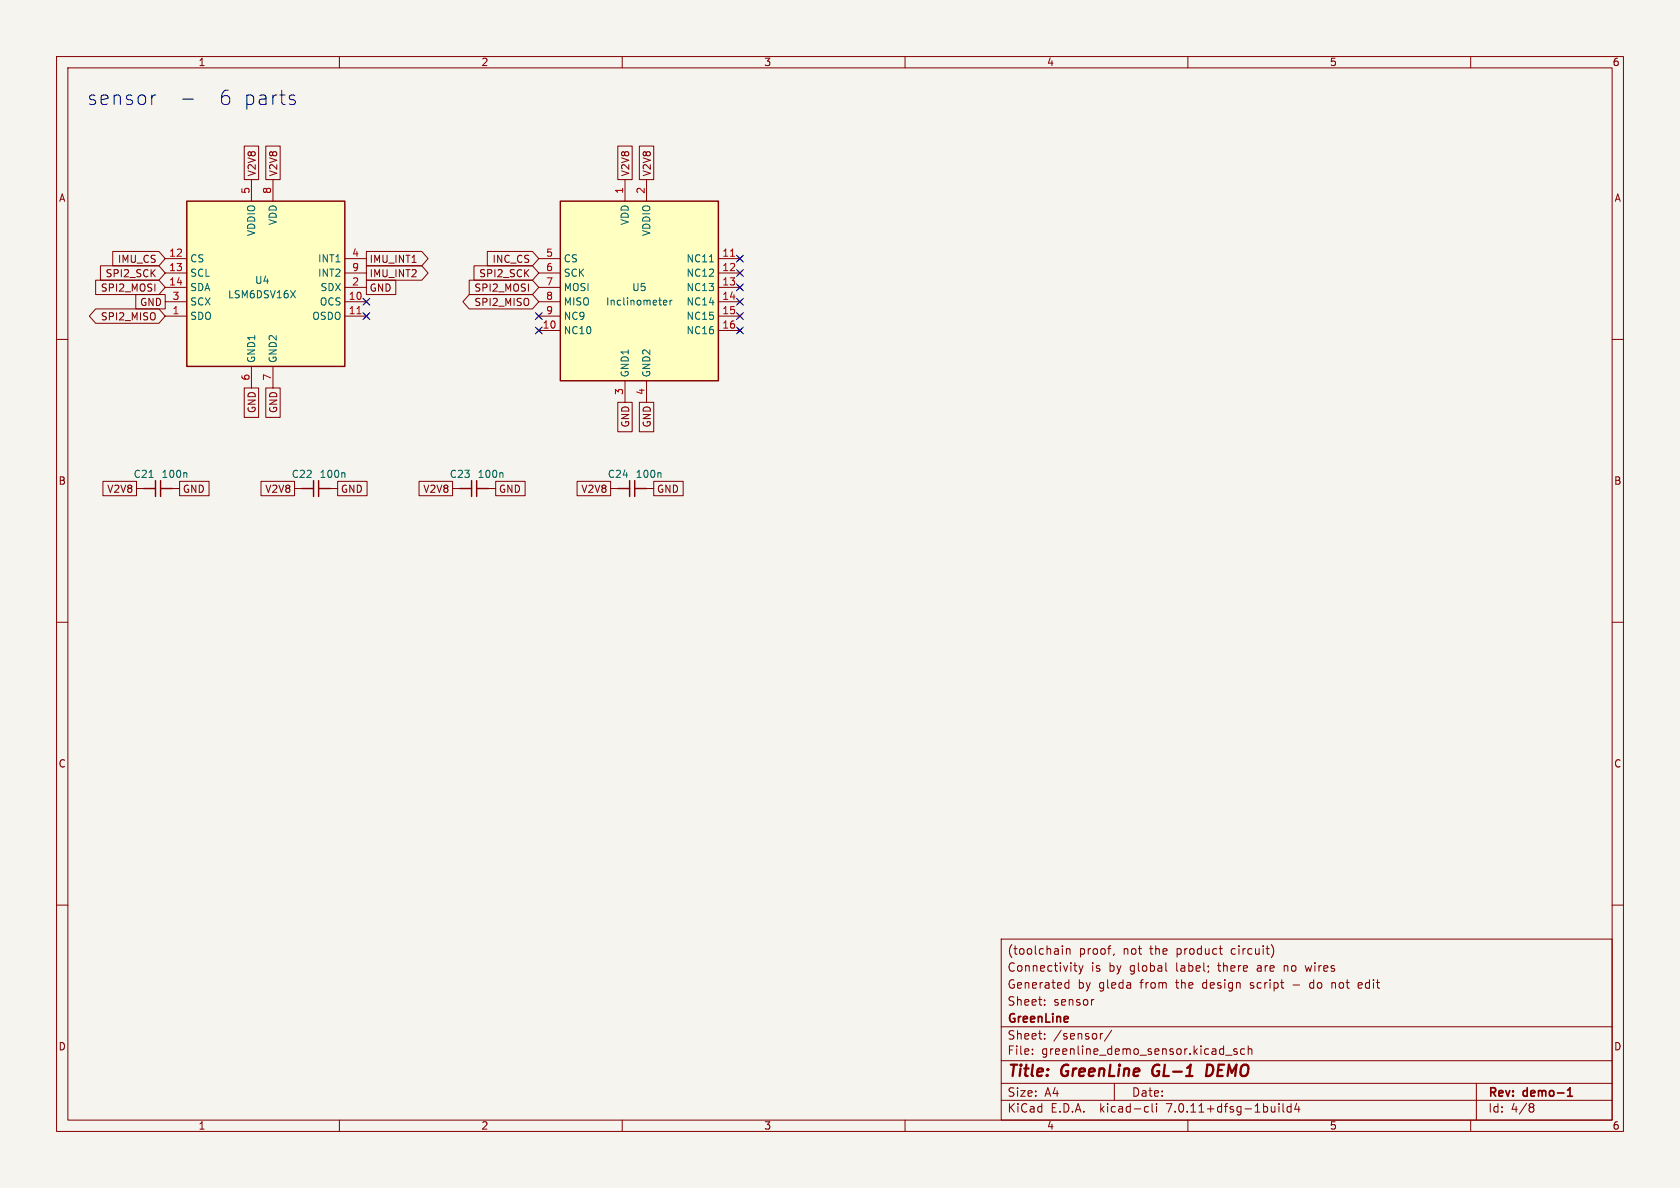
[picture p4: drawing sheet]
<svg xmlns="http://www.w3.org/2000/svg" width="297mm" height="210mm" viewBox="0 0 297 210" stroke-linecap="round" stroke-linejoin="round" font-family="sans-serif">
<path d="M0 0h297v210h-297z" fill="#f5f4ef" stroke="#f5f4ef" stroke-width=".18"/>
<g fill="none" stroke="#840000" stroke-width=".18">
<path d="M10 10h277v190h-277zM12 12h273v186h-273zM60 10v2M110 10v2M160 10v2M210 10v2M260 10v2M43.2 25.8h2.5v6h-2.5zM44.4 31.8v3.8M47 25.8h2.5v6h-2.5zM48.3 31.8v3.8M109.2 25.8h2.6v6h-2.6z"/>
<path d="M110.5 31.8v3.8M113 25.8h2.6v6h-2.6zM114.3 31.8v3.8M10 60h2M16.9 49.5h11.2l1.1 1.3-1.1 1.3h-11.2zM16.9 54.6h11.2l1.1 1.3-1.1 1.3h-11.2l-1.1-1.3zM17.8 47h10.3l1.1 1.3-1.1 1.2h-10.3zM19.9 44.4h8.2l1.1 1.3-1.1 1.3h-8.2zM24 52.1h5.2v2.5h-5.2zM29.2 45.7h3.8M29.2 48.3h3.8M29.2 50.8h3.8"/>
<path d="M29.2 53.3h3.8M29.2 55.9h3.8M61 45.7h3.8M61 48.3h3.8M61 50.8h3.8M61 53.3h3.8M61 55.9h3.8M64.4 53l.8 .7M64.4 55.5l.8 .8M64.8 47h9.8l1.1 1.3-1.1 1.2h-9.8zM64.8 49.5h5.2v2.6h-5.2zM64.8 44.4h9.8l1.1 1.3-1.1 1.3h-9.8z"/>
<path d="M65.2 53l-.8 .7M65.2 55.5l-.8 .8M82.9 49.5h11.2l1.1 1.3-1.1 1.3h-11.2zM82.9 52.1h11.2l1.1 1.2-1.1 1.3h-11.2l-1.1-1.3zM83.8 47h10.3l1.1 1.3-1.1 1.2h-10.3zM86.2 44.4h7.9l1.1 1.3-1.1 1.3h-7.9zM94.9 58l.7 .8M94.9 55.5l.7 .8M95.2 58.4h3.9M95.2 45.7h3.9M95.2 48.3h3.9M95.2 50.8h3.9"/>
<path d="M95.2 53.3h3.9M95.2 55.9h3.9M95.6 58l-.7 .8M95.6 55.5l-.7 .8M127 58.4h3.8M127 45.7h3.8M127 48.3h3.8M127 50.8h3.8M127 53.3h3.8M127 55.9h3.8M130.4 45.3l.8 .8M130.4 47.9l.8 .7"/>
<path d="M130.4 50.4l.8 .8M130.4 53l.8 .7M130.4 55.5l.8 .8M130.4 58l.8 .8M131.2 45.3l-.8 .8M131.2 47.9l-.8 .7M131.2 50.4l-.8 .8M131.2 53l-.8 .7M131.2 55.5l-.8 .8M131.2 58l-.8 .8M285 60h2M43.2 68.6h2.5v5.2h-2.5z"/>
<path d="M44.4 64.8v3.8M47 68.6h2.5v5.2h-2.5zM48.3 64.8v3.8M109.2 71.1h2.6v5.2h-2.6zM110.5 67.3v3.8M113 71.1h2.6v5.2h-2.6zM114.3 67.3v3.8M18.2 85.1h5.9v2.5h-5.9zM24.1 86.4h1.3M30.5 86.4h1.2M31.7 85.1h5.3v2.5h-5.3zM46.1 85.1h6v2.5h-6z"/>
<path d="M52.1 86.4h1.2M58.4 86.4h1.3M59.7 85.1h5.2v2.5h-5.2zM74.1 85.1h5.9v2.5h-5.9zM80 86.4h1.3M86.4 86.4h1.2M87.6 85.1h5.2v2.5h-5.2zM102 85.1h5.9v2.5h-5.9zM107.9 86.4h1.3M114.3 86.4h1.3M115.6 85.1h5.2v2.5h-5.2zM10 110h2"/>
<path d="M285 110h2M10 160h2M285 160h2M177 166h108v32h-108zM184.7 176.8v.1M184.7 177.6v.1M187.8 167.2v.1M187.8 167.7v1M188.4 174.6h.6M188.4 173.8h.6M188.5 167.7v1M188.5 167.8l.2-.1 .4 .1 .1 .9"/>
<path d="M189 173.2v1.5M189.8 170.7h.6M190 171.5l.4 .2M190.7 170.7l.4 1M191.1 171.7l-.1 .4-.3 .1M191.5 170.7l-.4 1M193.4 176.7l-.3 .1M197 168.6l-.2 .3M206.1 170.2v1.3l.2 .2M215.5 167.7h.6M215.8 168.6l.3 .1M224.7 167a1.72 1.72 0 0 1 0 2.3"/>
<path d="M227 170.7v1M227.1 170.8h-.1M228.6 174.1h1.1M230.7 170.7l.3 1M231.8 173.7l-.3 .3v.4l.3 .3M235.5 173.7v1M235.9 173.7l-.4 .1M240.7 173.8l-.4-.1-.2 .2 .1 .7h.5M240.8 174.1l-.7 .1M60 198v2M110 198v2M160 198v2"/>
<path d="M177 194.5h108M177 191.5h108M177 187.5h108M177 181.5h108M182.5 186.3v.1M182.5 185.5v.1M184.7 183.6v.1M184.7 182.8v.1M194.5 182.7v1M195 182.7l-.3 .1-.2 .2M196.5 182.1l-1.3 2M197 191.5v3"/>
<path d="M202.6 195.6l.4 .1M203 196.5l-.4 .1M203.7 195.1v1.3l.2 .2M204.5 195.1v.1M204.5 195.6v1M210 198v2M216.7 186.5h1.1M218.7 185.5l-.4-.1-.2 .2 .1 .2 .5 .2v.3h-.6M220 185.5l-.4-.1-.3 .3v.4l.2 .2h.5M220.7 185.5l.2-.1 .3 .1 .1 .9M220.7 184.9v1.5M226.1 195.1v.1"/>
<path d="M226.1 195.6v1M226.8 195.1v1.3l.2 .2M228.2 195.7l-.4-.1-.3 .3v.4l.2 .2h.5M228.2 195.1v1.5M229.2 195l-.3 1.1h.9M229.6 195.6v1M260 198v2M261 191.5v6.5M270.6 195.1h.3l.3 .3-.3 .3M270.6 195.7h.3M270.9 195.7l.2 .2 .1 .4-.3 .3h-.3"/>
</g>
<path d="M277.1 193.8h.9M277.1 192.7l.5-.4v1.5" fill="none" stroke="#840000" stroke-width=".3"/>
<path d="M204 188.5a1.27 1.27 0 0 0 0 1.6M214.2 188.3l-.7-.1-.3 2h.5l.5-.3" fill="none" stroke="#840000" stroke-width=".4"/>
<g fill="none" stroke="#840000" stroke-width=".25">
<path d="M33 35.6h28v29.2h-28zM99.1 35.6h27.9v31.7h-27.9zM25.4 86.4h2.1M27.5 85v2.8M28.4 86.4h2.1M28.4 85v2.8M53.3 86.4h2.1M55.4 85v2.8M56.3 86.4h2.1M56.3 85v2.8M81.3 86.4h2.1M83.4 85v2.8"/>
<path d="M84.3 86.4h2.1M84.3 85v2.8M109.2 86.4h2.1M111.3 85v2.8M112.2 86.4h2.1M112.2 85v2.8"/>
</g>
<path d="M51.4 51.4l.8 1.2M52.2 51.4l-.8 1.2M117.3 53.5l.6-.1-.1-.3h-.3l-.2 .2 .1 .6h.4M118.4 53.1v.8M118.8 53.1l-.4 .2M125.4 46.3h.7M26.4 84.4h.7M32.9 83.6l.1 .1v.7M60.8 83.6l.2 .1v.7M88.7 83.6l.2 .1v.7M116.7 83.6l.2 .1v.7" fill="none" stroke="#006464" stroke-width=".18"/>
<g fill="#ffffc2" stroke="#ffffc2" stroke-width=".18">
<path d="M99.1 35.6h27.9v31.7h-27.9z"/>
<path d="M33 35.6h28v29.2h-28z"/>
</g>
<path d="M63.1 55.5h.7M129.1 45.3h.8" fill="none" stroke="#a90000" stroke-width=".18"/>
<path d="M27.6 16.8l-.5 .1M32.3 17.5h1.9M51.5 16.8l.6 .1M51.5 17.6l.6 .2 .1 .3-.3 .4h-.5" fill="none" stroke="#0000c2" stroke-width=".18"/>
<g fill="none" stroke="#000084" stroke-width=".18">
<path d="M64.2 55.3l1.2 1.2M64.2 52.7l1.2 1.2M65.4 55.3l-1.2 1.2M65.4 52.7l-1.2 1.2M94.6 57.8l1.3 1.2M94.6 55.3l1.3 1.2M95.9 57.8l-1.3 1.2M95.9 55.3l-1.3 1.2M130.2 52.7l1.2 1.2M130.2 50.2l1.2 1.2M130.2 47.7l1.2 1.2M130.2 55.3l1.2 1.2"/>
<path d="M130.2 57.8l1.2 1.2M130.2 45.1l1.2 1.2M131.4 52.7l-1.2 1.2M131.4 50.2l-1.2 1.2M131.4 47.7l-1.2 1.2M131.4 55.3l-1.2 1.2M131.4 57.8l-1.2 1.2M131.4 45.1l-1.2 1.2"/>
</g>
<g font-size="3.5" fill="#0000c2">
<text x="15.2" y="18.8">sensor</text>
<text x="38.4" y="18.8">6 parts</text>
</g>
<g font-size="2.8" fill="#840000">
<text x="178" y="190.9">Title:</text>
<text x="187.7" y="190.9">GreenLine</text>
<text x="204.6" y="190.9">GL-1</text>
<text x="214.9" y="190.9">DEMO</text>
</g>
<g font-size="2.1" fill="#840000">
<text x="178" y="172">Connectivity</text>
<text x="178" y="169">(toolchain</text>
<text x="190.7" y="169">proof,</text>
<text x="192.9" y="172">is</text>
<text x="196.1" y="172">by</text>
<text x="198.6" y="169">not</text>
<text x="199.9" y="172">global</text>
<text x="203.5" y="169">the</text>
<text x="208.2" y="172">label;</text>
<text x="208.3" y="169">product</text>
<text x="215.8" y="172">there</text>
<text x="218.1" y="169">circuit)</text>
<text x="222.8" y="172">are</text>
<text x="227.7" y="172">no</text>
<text x="231.7" y="172">wires</text>
<text x="178" y="178">Sheet:</text>
<text x="178" y="175">Generated</text>
<text x="186.2" y="178">sensor</text>
<text x="190.5" y="175">by</text>
<text x="194.3" y="175">gleda</text>
<text x="201.8" y="175">from</text>
<text x="208.2" y="175">the</text>
<text x="213" y="175">design</text>
<text x="221.6" y="175">script</text>
<text x="232.4" y="175">do</text>
<text x="236.4" y="175">not</text>
<text x="241.3" y="175">edit</text>
<text x="178" y="184">Sheet:</text>
<text x="178" y="181.2">GreenLine</text>
<text x="186.2" y="184">/sensor/</text>
<text x="178" y="186.7">File:</text>
<text x="184.1" y="186.7">greenline_demo_sensor.kicad_sch</text>
<text x="178" y="196.9">KiCad</text>
<text x="178" y="194.1">Size:</text>
<text x="184.7" y="194.1">A4</text>
<text x="185.7" y="196.9">E.D.A.</text>
<text x="194.6" y="196.9">kicad-cli</text>
<text x="200" y="194.1">Date:</text>
<text x="206.5" y="196.9">7.0.11+dfsg-1build4</text>
<text x="263" y="194.3">Rev:</text>
<text x="263" y="196.9">Id:</text>
<text x="267.1" y="196.9">4/8</text>
<text x="269.4" y="194.3">demo-1</text>
</g>
<g font-size="1.8" fill="#840000">
<text x="35" y="11.9">1</text>
<text x="85" y="11.9">2</text>
<text x="135" y="11.9">3</text>
<text x="185" y="11.9">4</text>
<text x="235" y="11.9">5</text>
<text x="285" y="11.9">6</text>
<text x="10.3" y="35.9">A</text>
<text x="45.4" y="31.3" transform="rotate(-90 45.4 31.3)">V2V8</text>
<text x="49.2" y="31.3" transform="rotate(-90 49.2 31.3)">V2V8</text>
<text x="111.4" y="31.3" transform="rotate(-90 111.4 31.3)">V2V8</text>
<text x="115.3" y="31.3" transform="rotate(-90 115.3 31.3)">V2V8</text>
<text x="285.3" y="35.9">A</text>
<text x="20.7" y="46.7">IMU_CS</text>
<text x="65.2" y="46.7">IMU_INT1</text>
<text x="87" y="46.7">INC_CS</text>
<text x="17.7" y="51.8">SPI2_MOSI</text>
<text x="18.6" y="49.2">SPI2_SCK</text>
<text x="65.2" y="49.2">IMU_INT2</text>
<text x="65.2" y="51.8">GND</text>
<text x="83.8" y="51.8">SPI2_MOSI</text>
<text x="84.6" y="49.2">SPI2_SCK</text>
<text x="17.7" y="56.8">SPI2_MISO</text>
<text x="24.7" y="54.3">GND</text>
<text x="83.8" y="54.3">SPI2_MISO</text>
<text x="45.4" y="73.1" transform="rotate(-90 45.4 73.1)">GND</text>
<text x="49.2" y="73.1" transform="rotate(-90 49.2 73.1)">GND</text>
<text x="111.4" y="75.7" transform="rotate(-90 111.4 75.7)">GND</text>
<text x="115.3" y="75.7" transform="rotate(-90 115.3 75.7)">GND</text>
<text x="10.3" y="85.9">B</text>
<text x="18.9" y="87.3">V2V8</text>
<text x="32.2" y="87.3">GND</text>
<text x="46.8" y="87.3">V2V8</text>
<text x="60.2" y="87.3">GND</text>
<text x="74.7" y="87.3">V2V8</text>
<text x="88.1" y="87.3">GND</text>
<text x="102.7" y="87.3">V2V8</text>
<text x="116" y="87.3">GND</text>
<text x="285.3" y="85.9">B</text>
<text x="10.3" y="135.9">C</text>
<text x="285.3" y="135.9">C</text>
<text x="10.3" y="185.9">D</text>
<text x="285.3" y="185.9">D</text>
<text x="35" y="199.9">1</text>
<text x="85" y="199.9">2</text>
<text x="135" y="199.9">3</text>
<text x="185" y="199.9">4</text>
<text x="235" y="199.9">5</text>
<text x="285" y="199.9">6</text>
</g>
<g font-size="1.8" fill="#a90000">
<text x="44.2" y="34.4" transform="rotate(-90 44.2 34.4)">5</text>
<text x="48" y="34.4" transform="rotate(-90 48 34.4)">8</text>
<text x="110.2" y="34.4" transform="rotate(-90 110.2 34.4)">1</text>
<text x="114" y="34.4" transform="rotate(-90 114 34.4)">2</text>
<text x="29.8" y="45.5">12</text>
<text x="62.2" y="45.5">4</text>
<text x="96.4" y="45.5">5</text>
<text x="127.6" y="45.5">11</text>
<text x="29.8" y="48">13</text>
<text x="29.8" y="50.5">14</text>
<text x="30.4" y="53.1">3</text>
<text x="61.6" y="53.1">10</text>
<text x="62.2" y="50.5">2</text>
<text x="62.2" y="48">9</text>
<text x="96.4" y="48">6</text>
<text x="96.4" y="50.5">7</text>
<text x="96.4" y="53.1">8</text>
<text x="127.6" y="48">12</text>
<text x="127.6" y="50.5">13</text>
<text x="127.6" y="53.1">14</text>
<text x="30.4" y="55.6">1</text>
<text x="61.6" y="55.6">11</text>
<text x="95.8" y="58.2">10</text>
<text x="96.4" y="55.6">9</text>
<text x="127.6" y="55.6">15</text>
<text x="127.6" y="58.2">16</text>
<text x="44.2" y="67.4" transform="rotate(-90 44.2 67.4)">6</text>
<text x="48" y="67.4" transform="rotate(-90 48 67.4)">7</text>
<text x="110.2" y="69.9" transform="rotate(-90 110.2 69.9)">3</text>
<text x="114" y="69.9" transform="rotate(-90 114 69.9)">4</text>
</g>
<g font-size="1.8" fill="#006464">
<text x="45.3" y="41.8" transform="rotate(-90 45.3 41.8)">VDDIO</text>
<text x="49.1" y="39.9" transform="rotate(-90 49.1 39.9)">VDD</text>
<text x="111.4" y="39.9" transform="rotate(-90 111.4 39.9)">VDD</text>
<text x="115.2" y="41.8" transform="rotate(-90 115.2 41.8)">VDDIO</text>
<text x="33.5" y="46.6">CS</text>
<text x="56.1" y="46.6">INT1</text>
<text x="99.6" y="46.6">CS</text>
<text x="121.3" y="46.6">NC11</text>
<text x="33.5" y="49.1">SCL</text>
<text x="33.5" y="51.7">SDA</text>
<text x="40.2" y="52.9">LSM6DSV16X</text>
<text x="45" y="50.4">U4</text>
<text x="56.1" y="49.1">INT2</text>
<text x="56.6" y="51.7">SDX</text>
<text x="99.6" y="49.1">SCK</text>
<text x="99.6" y="51.7">MOSI</text>
<text x="111.7" y="51.7">U5</text>
<text x="121.3" y="49.1">NC12</text>
<text x="121.3" y="51.7">NC13</text>
<text x="33.5" y="56.7">SDO</text>
<text x="33.5" y="54.2">SCX</text>
<text x="55.1" y="56.7">OSDO</text>
<text x="56.4" y="54.2">OCS</text>
<text x="99.6" y="59.3">NC10</text>
<text x="99.6" y="54.2">MISO</text>
<text x="99.6" y="56.7">NC9</text>
<text x="107" y="54.2">Inclinometer</text>
<text x="121.3" y="54.2">NC14</text>
<text x="121.3" y="56.7">NC15</text>
<text x="121.3" y="59.3">NC16</text>
<text x="45.3" y="64.3" transform="rotate(-90 45.3 64.3)">GND1</text>
<text x="49.1" y="64.3" transform="rotate(-90 49.1 64.3)">GND2</text>
<text x="111.4" y="66.8" transform="rotate(-90 111.4 66.8)">GND1</text>
<text x="115.2" y="66.8" transform="rotate(-90 115.2 66.8)">GND2</text>
<text x="23.5" y="84.7">C21</text>
<text x="28.5" y="84.7">100n</text>
<text x="51.5" y="84.7">C22</text>
<text x="56.4" y="84.7">100n</text>
<text x="79.4" y="84.7">C23</text>
<text x="84.3" y="84.7">100n</text>
<text x="107.4" y="84.7">C24</text>
<text x="112.3" y="84.7">100n</text>
</g>
</svg>
